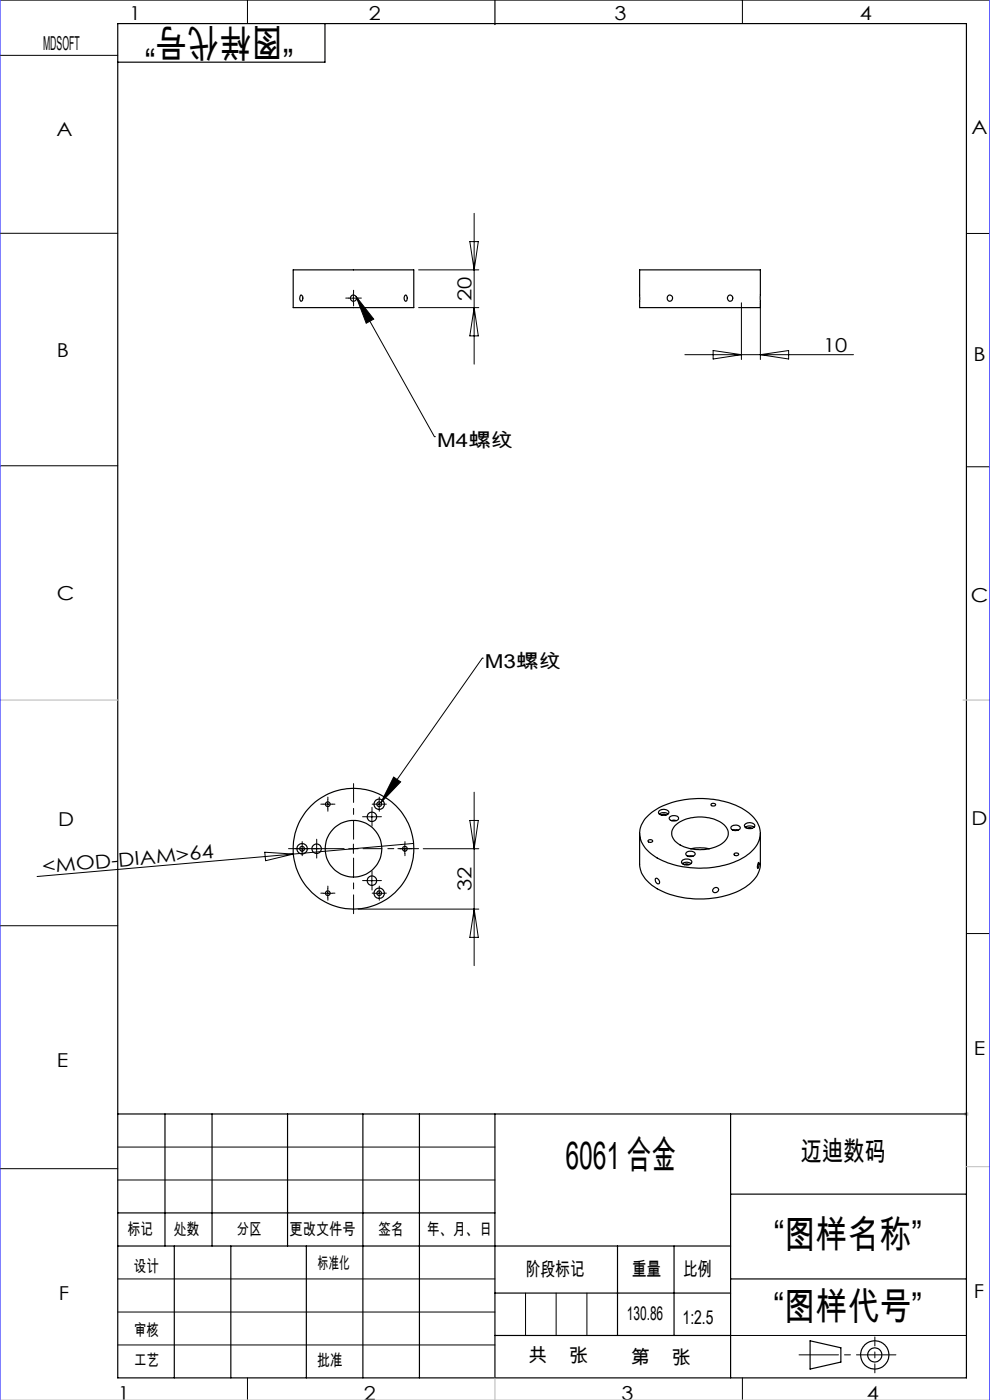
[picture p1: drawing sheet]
<svg xmlns="http://www.w3.org/2000/svg" width="210mm" height="297mm" viewBox="0 0 210 297" stroke-linecap="round" stroke-linejoin="round" font-family="sans-serif">
<g fill="none" stroke="#000" stroke-width=".21">
<path d="M0 0h210M0 11.7h25M52.5 0v5M157.5 0v5M0 49.5h25M88.8 57.3h12.8M99.7 51.3h1.8l-.9 6zM100.6 45.3v32M205 49.5h5M74 63.2h2M75 62.3v1.9M75.5 62.9l3.8 4.8-1.6 .9z"/>
<path d="M75.5 62.9l16.6 29.7M88.8 65.3h12.8M100.6 65.3l.9 6h-1.8zM145.3 75.2h35.7M151.3 74.4l6 .8-6 1zM157.3 64.2v12.1M161.3 64.2v12.1M161.3 75.2l6-.8v1.8zM0 98.8h25M92.1 92.6h.1M205 99h5M102.3 139.6h.1"/>
<path d="M102.3 139.6l-21.5 30.7M64.1 179.1v1.9M67.2 179.1v1.9M68.5 170.6h2M69.5 169.6v2M75 179.1v1.9M77.9 173.3h2M78.9 172.3v2M79.4 170.6h2M80.4 169.6v2M83.5 164.8l1.5 1.1-4.2 4.4zM85.9 179.1v1.9"/>
<path d="M87.7 178.9l-25.5 2.3M99.7 174.1h1.8l-.9 6zM100.6 168.1v36.8M0 196.4h25M56.2 180.8l6 .4-5.9 1.4zM62.2 181.2l-54.3 4.7M63.1 180.1h2M66.1 180.1h2.1M68.5 189.5h2M69.5 188.5v2M74 180.1h2M76 192.9h25.6"/>
<path d="M77.9 186.8h2M78.9 185.8v2M79.4 189.5h2M80.4 188.5v2M84.9 180.1h2M89.8 180.1h11.8M100.6 192.9l.9 6h-1.8zM205 198h5M0 247.9h25M25 243.3h80M25 250.3h80M25 278.3h80"/>
<path d="M25 271.3h80M111.5 274.3v9M118 274.3v9M124.5 274.3v9M25 285.3h80M52.5 292.3v4.7M155 283.3h50M157.5 292.3v4.7"/>
</g>
<g fill="none" stroke="#000" stroke-width=".25">
<path d="M25 5h180v287.3h-180zM68.9 5v8.2h-43.9M105 0v5.2M62.2 57.3h25.6v8h-25.6zM135.7 57.3h25.6v8h-25.6zM63.8 62.6a.7 .7 0 0 1 .5 .6 .7 .7 0 0 1-.4 .7 .98 .98 0 0 1-.1-1.3zM85.9 62.7l.1-.1a.76 .76 0 0 1 0 1.3l-.3-.6zM141.7 62.7a.61 .61 0 0 1 1 .6 .61 .61 0 0 1-1 .4l-.2-.6zM135.7 176.8v6.5a6.6 6.6 0 0 0 4.1 5.5 19.8 19.8 0 0 0 18.4-.7 6 6 0 0 0 3.1-4.8v-6.5M137 173.5a15 15 0 0 1 10.4-4.1 17.1 17.1 0 0 1 11.7 3.3 4.9 4.9 0 0 1 .1 8.1 17.6 17.6 0 0 1-12.8 3.3 14.1 14.1 0 0 1-9.6-4.2 4.7 4.7 0 0 1 .2-6.4zM137.5 178.3l.4-.2a.36 .36 0 0 1 .6 .3 .36 .36 0 0 1-.6 .3 .3 .3 0 0 1-.4-.1 .3 .3 0 0 1 0-.3zM139.8 172.7l.7-.3h.7l.5 .3"/>
<path d="M139.9 172a1.36 1.36 0 0 1 2 .4 1.33 1.33 0 0 1-2.2 0zM140.3 172.9l.4-.1 .6 .1M142.1 173.3a1.25 1.25 0 0 1 1.8 .3 1.13 1.13 0 0 1-1.9 0zM142.4 174.1h1.1M143.3 175a8.6 8.6 0 0 1 10.4 0 2.4 2.4 0 0 1-.7 4.1 8.7 8.7 0 0 1-9.9-.8 2.27 2.27 0 0 1 .2-3.3zM150.9 170.5l.5-.1a.32 .32 0 0 1 .4 .4 .32 .32 0 0 1-.5 .2 .32 .32 0 0 1-.4-.1 .32 .32 0 0 1 0-.4zM155.2 175.3a1.18 1.18 0 0 1 1.8 .4 1.09 1.09 0 0 1-1 .5 1.09 1.09 0 0 1-1-.7zM155.5 176.1h1.1M157.9 175a1.35 1.35 0 0 1 2.2 .2 1.33 1.33 0 0 1-2.2 0zM158.1 175.5l.7-.3 .7 .1 .4 .2M158.5 175.8l.4-.2 .6 .2M139 186.4a.67 .67 0 0 1 .8 .3 .67 .67 0 0 1-.1 .8 .82 .82 0 0 1-.7-1.1z"/>
<path d="M144.7 182.5a1.29 1.29 0 0 1 2.1 .4 1.28 1.28 0 0 1-2.2 0zM144.7 183.2l.9-.3 1 .3M145.2 183.4l.3-.1 .6 .1M145.6 180.9a1.18 1.18 0 0 1 1.9 .3 1.22 1.22 0 0 1-2-.1zM145.9 181.6h1.1M146.5 180.1l2-.3 2 .3M151.4 188.5a.58 .58 0 0 1 1 .1 .58 .58 0 0 1-.7 .8l-.5-.3v-.3zM155.8 181.1l.4-.2a.36 .36 0 0 1 .5 .4 .36 .36 0 0 1-.6 .2 .3 .3 0 0 1-.3-.1 .3 .3 0 0 1 0-.3zM160.9 183l.1 .4-.3 .9v-.5zM25 236.3h180M35 236.3v28M45 236.3v28"/>
<path d="M61 236.3v28M77 236.3v56M89 236.3v56M105 236.3v56M155 236.3v56M25 257.3h80M155 253.3h50M25 264.3h130M37 264.3v28M49 264.3v28M65 264.3v28M105 274.3h50"/>
<path d="M131 264.3v19M143 264.3v19M155 271.3h50M105 283.3h50M171.8 284.4l6.6 1.5v3.1l-6.6 1.4z"/>
<circle cx="75" cy="63.3" r=".66"/>
<circle cx="154.8" cy="63.3" r=".62"/>
<circle cx="69.5" cy="170.6" r=".5"/>
<circle cx="78.9" cy="173.3" r=".99"/>
<circle cx="80.4" cy="170.6" r="1.1"/>
<circle cx="80.4" cy="170.6" r=".5"/>
<circle cx="64.1" cy="180" r="1.1"/>
<circle cx="64.1" cy="180" r=".5"/>
<circle cx="67.2" cy="180" r=".99"/>
<circle cx="69.5" cy="189.5" r=".49"/>
<circle cx="75" cy="180.1" r="12.8"/>
<circle cx="75" cy="180" r="6"/>
<circle cx="78.9" cy="186.8" r=".99"/>
<circle cx="80.4" cy="189.5" r="1.09"/>
<circle cx="80.4" cy="189.5" r=".49"/>
<circle cx="85.9" cy="180" r=".5"/>
<circle cx="185.5" cy="287.4" r="3"/>
<circle cx="185.6" cy="287.4" r="1.5"/>
</g>
<path d="M204.5 236.3h1M204.6 236l.8 .7M205 235.8v1M205.4 236l-.8 .7M205 247.5h5M0 297h210" fill="none" stroke="#c0c0c0" stroke-width=".21"/>
<g fill="none" stroke="#000" stroke-width=".21" stroke-dasharray="30.5 1.3 1.3 1.3">
<path d="M74 63.2h-.7M75 62.2v-.6M75 64.2v.7M76 63.2h.7M64.1 179v-.5M67.2 179v-1M68.6 170.6h-.5M69.5 169.6v-.5M69.5 171.6v.5M70.6 170.6h.4M77.9 173.3h-1M78.9 172.3v-1"/>
<path d="M78.9 174.3v1M79.5 170.6h-.5M79.9 173.3h1M80.4 169.6v-.5M80.4 171.6v.5M81.5 170.6h.4M85.9 179v-.5M63.1 180h-.5M64.1 181v.5M65.1 180h.5M66.2 180h-1M67.2 181v1"/>
<path d="M68.2 180h1M68.6 189.5h-.5M69.5 188.5v-.5M69.5 190.5v.5M70.6 189.5h.4M77.9 186.8h-1M78.9 185.8v-1M78.9 187.8v1M79.5 189.5h-.5M79.9 186.8h1M80.4 188.5v-.5M80.4 190.5v.5"/>
<path d="M81.5 189.5h.4M84.9 180h-.5M85.9 181v.5M86.9 180h.5"/>
</g>
<path d="M75 178v-11.8M73 180h-11.8M75 182v11.8M77 180h11.8" fill="none" stroke="#000" stroke-width=".21" stroke-dasharray="30.5 1.3 1.3 1.3" stroke-dashoffset="26.5"/>
<path d="M169.5 287.4h20.5" fill="none" stroke="#000" stroke-width=".21" stroke-dasharray="30.5 1.3 1.3 1.3" stroke-dashoffset="22.1"/>
<path d="M185.6 283.6v7.6" fill="none" stroke="#000" stroke-width=".21" stroke-dasharray="30.5 1.3 1.3 1.3" stroke-dashoffset="28.6"/>
<path d="M0 148.5h25M204.3 148.5h5.7M105 292.3v4.7" fill="none" stroke="#c0c0c0" stroke-width=".25"/>
<path d="M0 0v297M210 0v297" fill="none" stroke="#00f" stroke-width=".21"/>
<path d="M75.5 62.9l3.8 4.8-1.6 .9zM83.5 164.8l1.5 1.1-4.2 4.4z" fill="#000"/>
<g font-size="8.1">
<text x="62.2" y="6.1" transform="rotate(-180 62.2 6.1)">“图样代号”</text>
<text x="119.9" y="247.9">6061 合金</text>
<text x="164.2" y="264.7">“图样名称”</text>
<text x="164.1" y="279.9">“图样代号”</text>
</g>
<text font-size="5.8" x="169.9" y="246.3">迈迪数码</text>
<g font-size="4.1">
<text x="27.5" y="4.3">1</text>
<text x="78.3" y="4.3">2</text>
<text x="130.3" y="4.3">3</text>
<text x="182.4" y="4.3">4</text>
<text x="9.1" y="10.5">MDSOFT</text>
<text x="12" y="28.8">A</text>
<text x="206.1" y="28.4">A</text>
<text x="100" y="63.8" transform="rotate(-90 100 63.8)">20</text>
<text x="12.1" y="75.8">B</text>
<text x="174.6" y="74.7">10</text>
<text x="206.5" y="76.5">B</text>
<text x="92.7" y="94.7">M4螺纹</text>
<text x="12" y="127.4">C</text>
<text x="205.9" y="127.7">C</text>
<text x="102.8" y="141.8">M3螺纹</text>
<text x="12.3" y="175.3">D</text>
<text x="206.1" y="175.1">D</text>
<text x="9.1" y="185.3" transform="rotate(-5 9.1 185.3)">&lt;MOD-DIAM&gt;64</text>
<text x="100" y="189" transform="rotate(-90 100 189)">32</text>
<text x="12" y="226.5">E</text>
<text x="206.6" y="223.9">E</text>
<text x="12.5" y="275.7">F</text>
<text x="111.5" y="270.7">阶段标记</text>
<text x="134" y="270.7">重量</text>
<text x="144.9" y="270.7">比例</text>
<text x="206.6" y="275.3">F</text>
<text x="133" y="279.9">130.86</text>
<text x="144.8" y="280.8">1:2.5</text>
<text x="112.1" y="288.9">共</text>
<text x="120.7" y="288.9">张</text>
<text x="133.8" y="289.3">第</text>
<text x="142.5" y="289.3">张</text>
<text x="25.1" y="297">1</text>
<text x="77.2" y="297">2</text>
<text x="131.9" y="297">3</text>
<text x="183.8" y="297">4</text>
</g>
<g font-size="3.5">
<text x="27.1" y="262">标记</text>
<text x="36.9" y="262">处数</text>
<text x="50.2" y="262">分区</text>
<text x="61.4" y="262">更改文件号</text>
<text x="80.3" y="262">签名</text>
<text x="90.5" y="262">年、月、日</text>
<text x="28.4" y="269.8">设计</text>
<text x="67.4" y="269.2">标准化</text>
<text x="28.5" y="283.4">审核</text>
<text x="28.5" y="289.7">工艺</text>
<text x="67.3" y="289.7">批准</text>
</g>
</svg>
